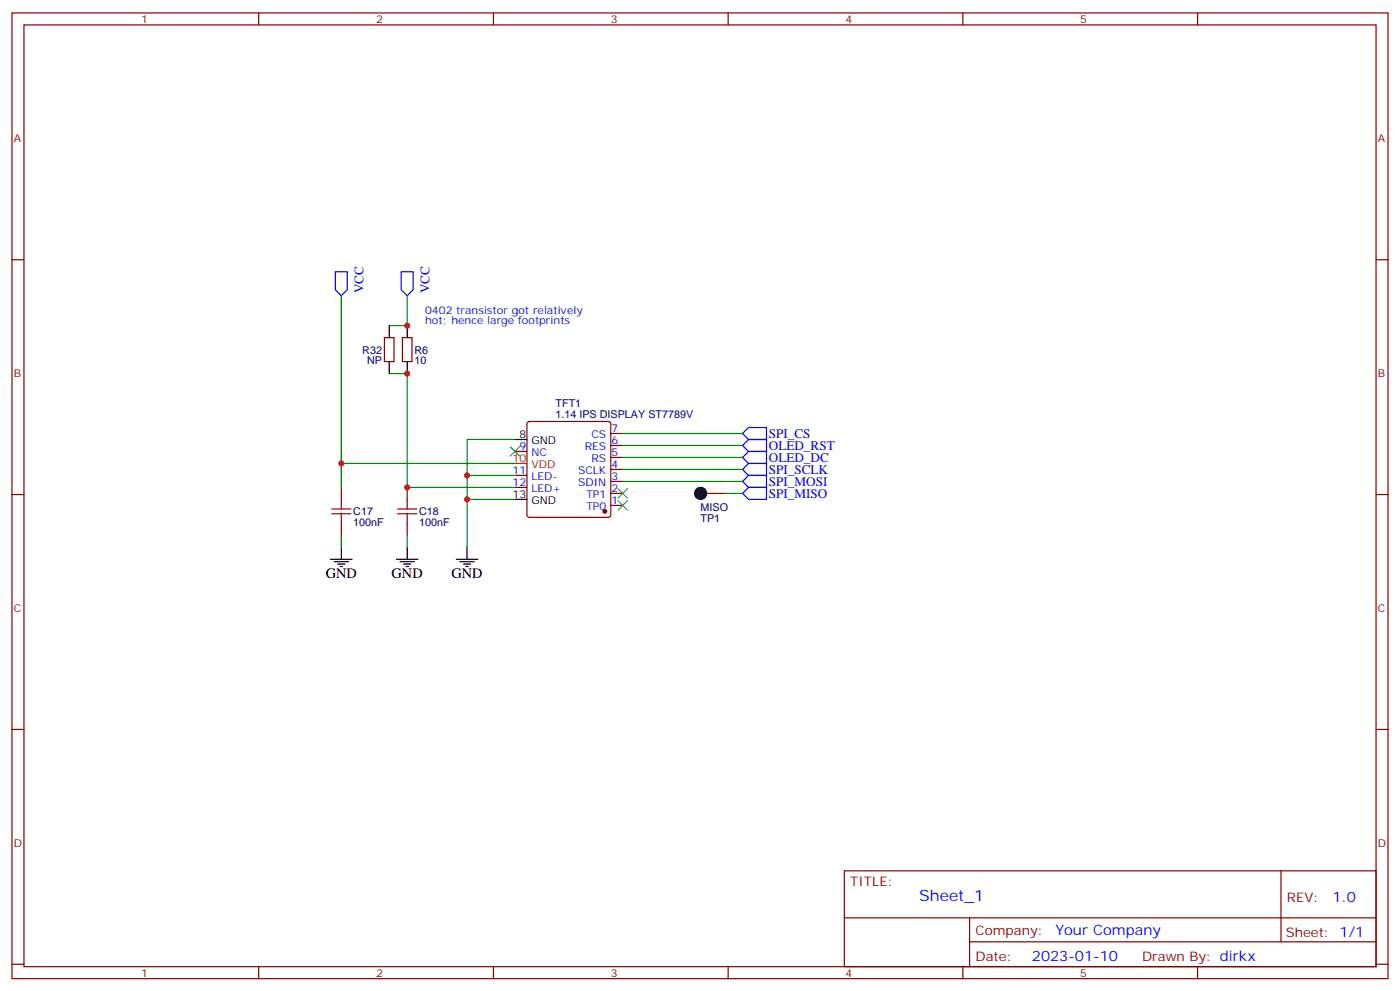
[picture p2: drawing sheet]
<svg xmlns="http://www.w3.org/2000/svg" width="412mm" height="292mm" viewBox="0 0 412 292" stroke-linecap="round" stroke-linejoin="round" font-family="sans-serif">
<g fill="none" stroke="#870000" stroke-width=".35">
<path d="M3.5 3.8h405.4v284.3h-405.4zM7.1 7.3h398.2v277.3h-398.2zM76.2 3.8v3.5M145.3 3.8v3.5M214.5 3.8v3.5M283.6 3.8v3.5M352.8 3.8v3.5M3.5 76.5h3.6M405.3 76.5h3.6M113.2 99.4h2.9v7.1h-2.9zM118.5 99.4h2.9v7.1h-2.9zM151.7 132.9h3.5"/>
<path d="M151.7 140h3.5M155.5 124.3l.4-.2h23.3l.5 .2 .2 .5v26.8l-.2 .5-.5 .2h-23.3l-.5-.2-.2-.5v-26.8zM179.9 138.2h3.5M179.9 134.7h3.5M179.9 131.2h3.5M179.9 127.6h3.5M3.5 145.6h3.6M100.5 143.5v3.5M100.5 154.1v3.5M119.9 143.5v3.5M119.9 154.1v3.5M151.7 143.5h3.5"/>
<path d="M179.9 148.8h3.5M179.9 145.3h3.5M179.9 141.7h3.5M206.4 145.3h7M405.3 145.6h3.6M3.5 214.8h3.6M405.3 214.8h3.6M248.7 256.4h156.6v28.2h-156.6zM377.3 256.4v20.9M248.7 270.2h156.5M285.6 277.3h119.6M285.6 270.2v14.2"/>
<path d="M3.5 283.9h3.6M76.2 284.6v3.5M145.3 284.6v3.5M214.5 284.6v3.5M283.6 284.6v3.5M352.8 284.6v3.5M405.3 283.9h3.6"/>
</g>
<path d="M98.8 80h3.5v5.3l-1.8 1.8-1.7-1.8zM118.2 80h3.5v5.3l-1.8 1.8-1.7-1.8zM218.7 131.2l1.8-1.8h5.3v3.5h-5.3zM218.7 138.2l1.8-1.7h5.3v3.5h-5.3zM218.7 134.7l1.8-1.8h5.3v3.6h-5.3zM218.7 127.6l1.8-1.7h5.3v3.5h-5.3zM218.7 141.7l1.8-1.7h5.3v3.5h-5.3zM218.7 145.3l1.8-1.8h5.3v3.5h-5.3z" fill="none" stroke="#00f" stroke-width=".35"/>
<circle cx="178.2" cy="150.6" r=".53" fill="#870000" stroke="#870000" stroke-width=".35"/>
<g fill="none" stroke="#000" stroke-width=".35">
<path d="M114.7 95.9v3.5M119.9 95.9v3.5M114.7 106.5v3.5M119.9 106.5v3.5M151.7 129.4h3.5M151.7 147h3.5M97.4 164.7h6.3M98.4 165.4h4.3M99.5 166.1h2.1M100.2 166.8h.7M100.5 161.1v3.6M116.8 164.7h6.3"/>
<path d="M117.8 165.4h4.3M118.9 166.1h2.1M119.6 166.8h.7M119.9 161.1v3.6M134.4 164.7h6.4M135.5 165.4h4.2M136.5 166.1h2.1M137.2 166.8h.7M137.6 161.1v3.6"/>
</g>
<path d="M151.7 136.5h3.5" fill="none" stroke="#f00" stroke-width=".35"/>
<g fill="none" stroke="#008700" stroke-width=".35">
<path d="M100.5 87.1v56.4M119.9 87.1v8.8h-5.2M114.7 110h5.2v33.5h31.8M100.5 136.5h51.2M137.6 140h14.1M151.7 129.4h-14.1v17.6M183.4 138.2h35.3M183.4 134.7h35.3M183.4 131.2h35.3M183.4 127.6h35.3M100.5 157.6v3.5M119.9 157.6v3.5"/>
<path d="M151.7 147h-14.1v14.1M183.4 141.7h35.3M213.4 145.3h5.3"/>
</g>
<path d="M150.3 131.5l2.8 2.8M153.1 131.5l-2.8 2.8M182 147.4l2.9 2.8M182 143.9l2.9 2.8M184.9 147.4l-2.9 2.8M184.9 143.9l-2.9 2.8" fill="none" stroke="#3c3" stroke-width=".35"/>
<path d="M97.7 151.3h5.7M97.7 149.9h5.7M100.5 147v2.9M100.5 151.3v2.8M117.1 151.3h5.7M117.1 149.9h5.7M119.9 147v2.9M119.9 151.3v2.8" fill="none" stroke="#a10000" stroke-width=".35"/>
<circle cx="206.4" cy="145.3" r="1.76" fill="#000" stroke="#000" stroke-width=".35"/>
<g fill="#c00">
<circle cx="137.6" cy="147" r=".88"/>
<circle cx="137.6" cy="140" r=".88"/>
<circle cx="100.5" cy="136.5" r=".88"/>
<circle cx="119.9" cy="143.5" r=".88"/>
<circle cx="119.9" cy="95.9" r=".88"/>
<circle cx="119.9" cy="110" r=".88"/>
</g>
<text font-size="4.6" fill="#00f" x="270.8" y="265.4">Sheet_1</text>
<g font-size="4.2">
<text x="96" y="170.3">GND</text>
<text x="115.4" y="170.3">GND</text>
<text x="133" y="170.3">GND</text>
</g>
<g font-size="4.2" fill="#00f">
<text x="392.5" y="265.7">1.0</text>
<text x="310.9" y="275.2">Your Company</text>
<text x="304" y="283">2023-01-10</text>
</g>
<g font-size="3.9" fill="#00f">
<text x="107.1" y="86.4" transform="rotate(-90 107.1 86.4)">VCC</text>
<text x="126.5" y="86.4" transform="rotate(-90 126.5 86.4)">VCC</text>
<text x="226.5" y="128.9">SPI_CS</text>
<text x="226.5" y="132.4">OLED_RST</text>
<text x="226.5" y="136">OLED_DC</text>
<text x="226.5" y="139.5">SPI_SCLK</text>
<text x="226.5" y="143.1">SPI_MOSI</text>
<text x="226.5" y="146.6">SPI_MISO</text>
</g>
<g font-size="3.9" fill="#800">
<text x="250.5" y="261">TITLE:</text>
<text x="379.1" y="265.7">REV:</text>
<text x="287.4" y="275.2">Company:</text>
<text x="378.7" y="275.8">Sheet: 1/1</text>
<text x="287.4" y="282.9">Date:</text>
<text x="336.4" y="282.9">Drawn By: dirkx</text>
</g>
<g font-size="3.2" fill="#800">
<text x="41.6" y="6.8">1</text>
<text x="110.8" y="6.8">2</text>
<text x="179.9" y="6.8">3</text>
<text x="249.1" y="6.8">4</text>
<text x="318.2" y="6.8">5</text>
<text x="4.1" y="41.9">A</text>
<text x="405.9" y="41.9">A</text>
<text x="4.1" y="111.1">B</text>
<text x="405.9" y="111.1">B</text>
<text x="4.1" y="180.2">C</text>
<text x="405.9" y="180.2">C</text>
<text x="4.1" y="249.3">D</text>
<text x="405.9" y="249.3">D</text>
<text x="41.6" y="287.6">1</text>
<text x="110.8" y="287.6">2</text>
<text x="179.9" y="287.6">3</text>
<text x="249.1" y="287.6">4</text>
<text x="318.2" y="287.6">5</text>
</g>
<g font-size="3.2" fill="#00f">
<text x="125.2" y="92.4">0402 transistor got relatively</text>
<text x="125.2" y="95.5">hot; hence large footprints</text>
<text x="174.2" y="129">CS</text>
<text x="180.1" y="130.8">6</text>
<text x="180.1" y="127.3">7</text>
<text x="153" y="132.6">9</text>
<text x="156.5" y="134.3">NC</text>
<text x="172.2" y="132.6">RES</text>
<text x="174.2" y="136.1">RS</text>
<text x="180.1" y="137.9">4</text>
<text x="180.1" y="134.3">5</text>
<text x="151" y="139.6">11</text>
<text x="151" y="143.2">12</text>
<text x="156.5" y="141.4">LED-</text>
<text x="170.3" y="139.6">SCLK</text>
<text x="170.3" y="143.2">SDIN</text>
<text x="180.1" y="141.4">3</text>
<text x="156.5" y="144.9">LED+</text>
<text x="172.7" y="146.7">TP1</text>
<text x="180.1" y="148.4">1</text>
<text x="180.1" y="144.9">2</text>
<text x="172.7" y="150.2">TP0</text>
</g>
<g font-size="3.2" fill="#000080">
<text x="106.7" y="104.2">R32</text>
<text x="108.1" y="107.3">NP</text>
<text x="122.1" y="107.3">10</text>
<text x="122.1" y="104.2">R6</text>
<text x="163.6" y="119.9">TFT1</text>
<text x="163.6" y="123">1.14 IPS DISPLAY ST7789V</text>
<text x="104.1" y="154.9">100nF</text>
<text x="104.1" y="151.7">C17</text>
<text x="123.5" y="154.9">100nF</text>
<text x="123.5" y="151.7">C18</text>
<text x="206.4" y="150.6">MISO</text>
<text x="206.4" y="153.7">TP1</text>
</g>
<g font-size="3.2">
<text x="153" y="129">8</text>
<text x="156.5" y="130.8">GND</text>
<text x="151" y="146.7">13</text>
<text x="156.5" y="148.4">GND</text>
</g>
<g font-size="3.2" fill="#f00">
<text x="151" y="136.1">10</text>
<text x="156.5" y="137.9">VDD</text>
</g>
</svg>
